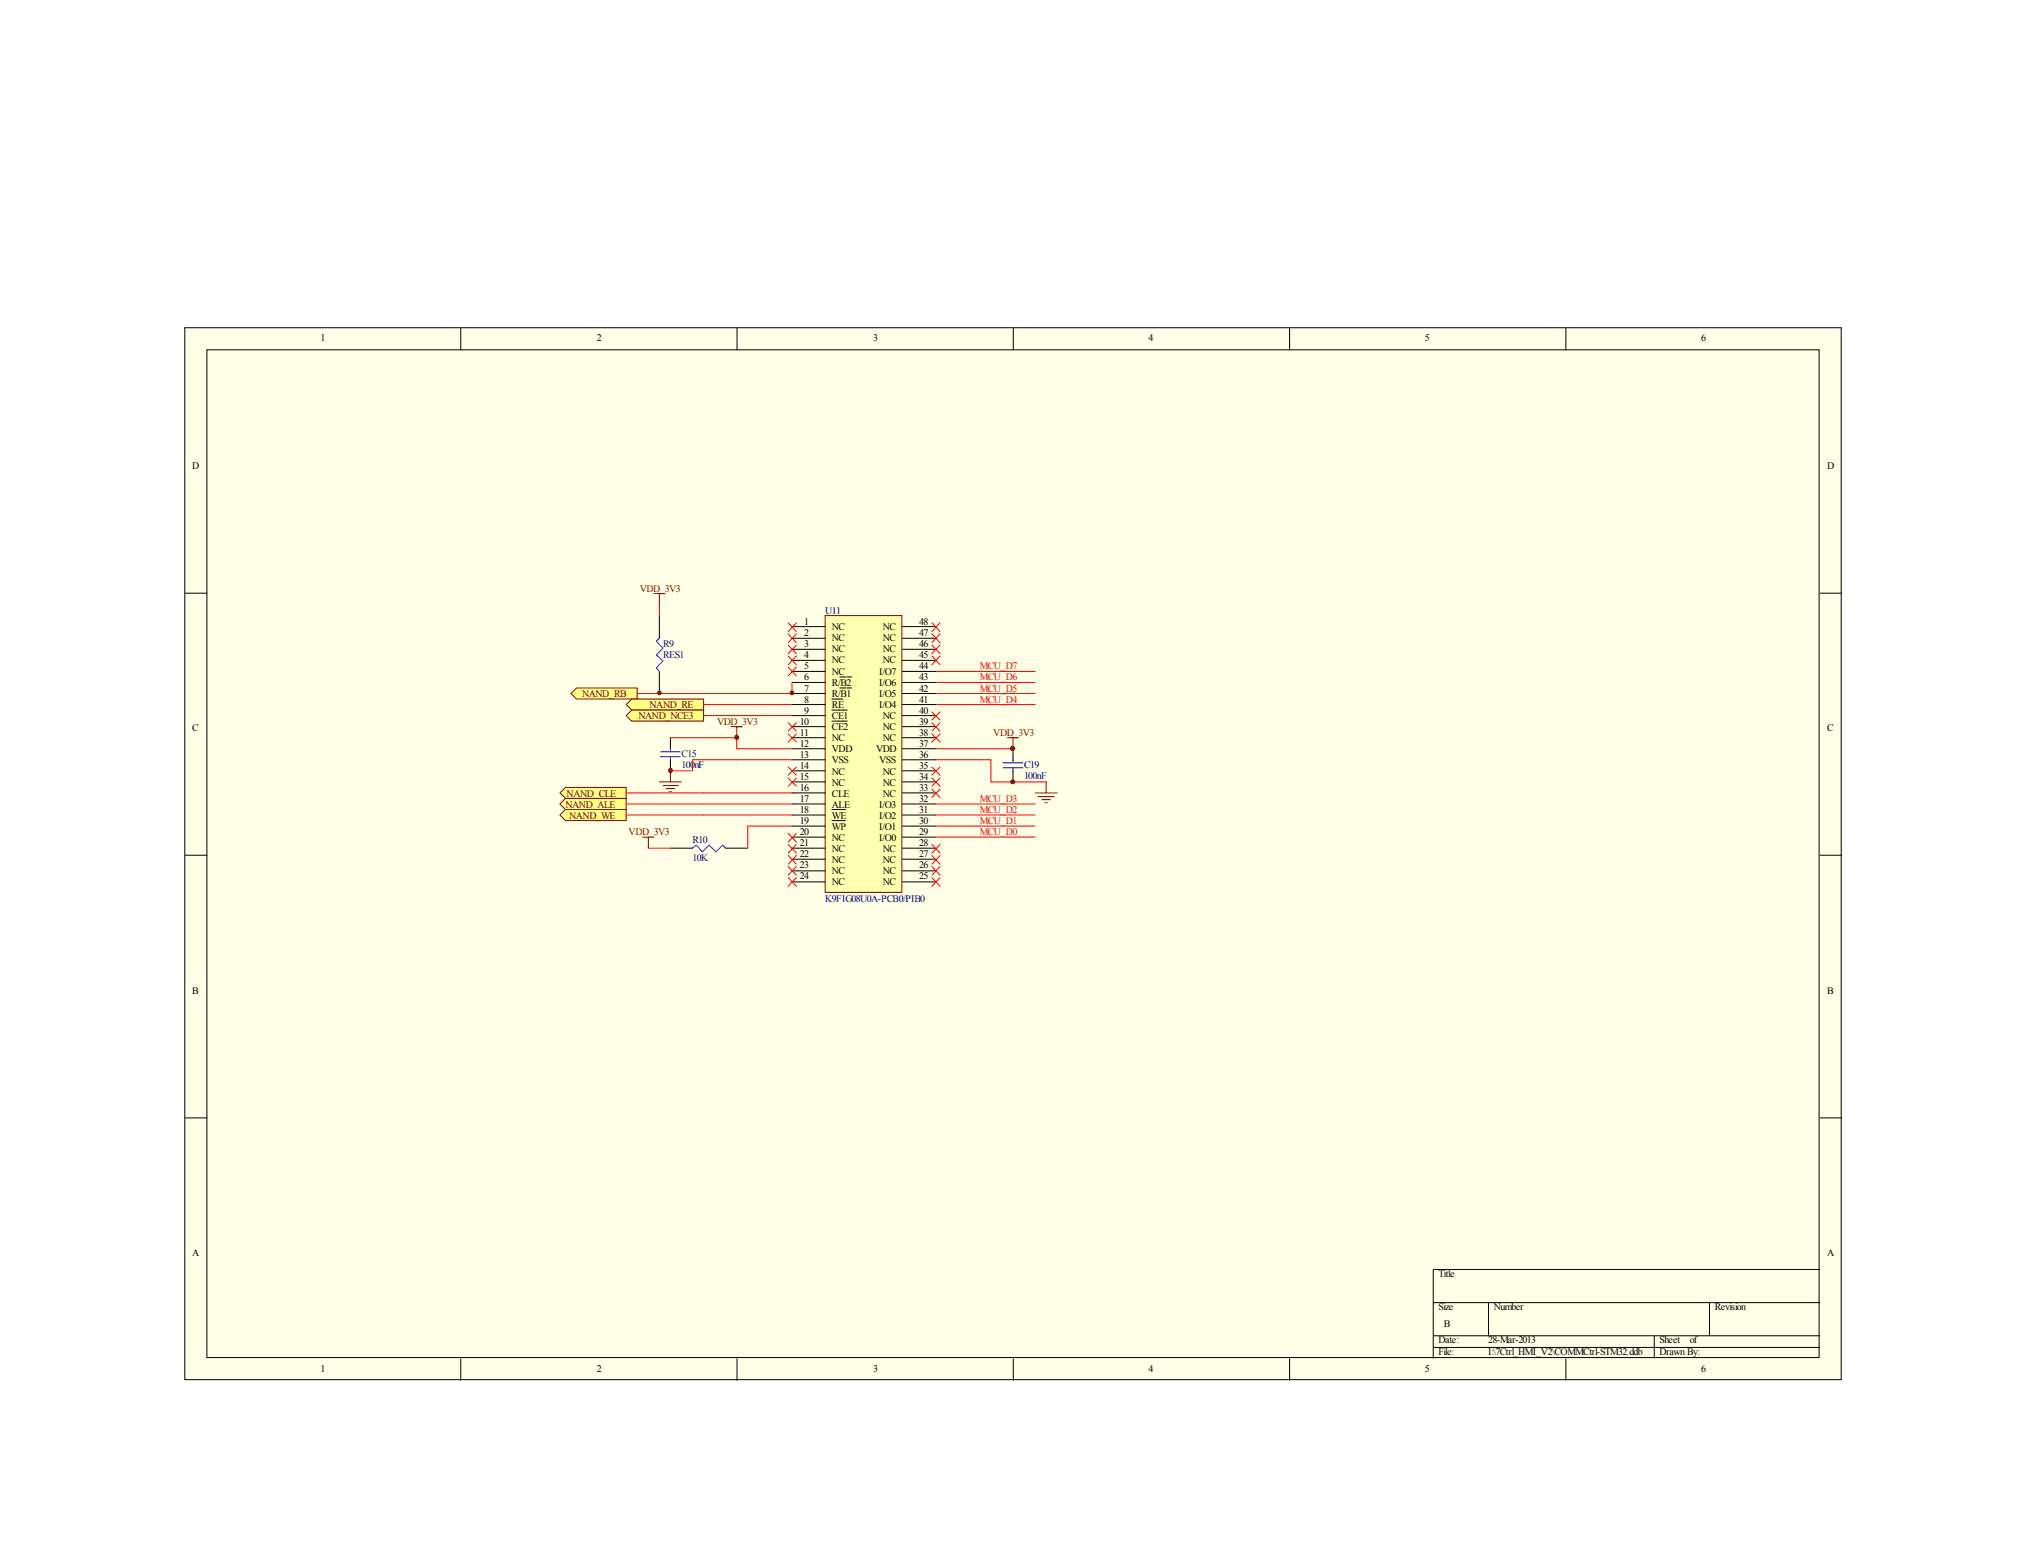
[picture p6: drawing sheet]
<svg xmlns="http://www.w3.org/2000/svg" width="279mm" height="216mm" viewBox="0 0 279 216" stroke-linecap="round" stroke-linejoin="round" font-family="sans-serif">
<path d="M25.5 45.2h228.4v145.1h-228.4z" fill="#ffffe8"/>
<g fill="none" stroke="#000" stroke-width=".14">
<path d="M25.5 45.2h228.4v145.1h-228.4zM28.5 48.3h222.4v139h-222.4zM63.5 45.3v3M101.6 45.3v3M139.7 45.3v3M177.8 45.3v3M215.9 45.3v3M25.5 81.8h3.1M251 81.8h3M25.5 118h3.1M251 118h3M25.5 154.2h3.1"/>
<path d="M251 154.2h3M197.7 179.7h53.3M205.3 179.7v4.6M235.8 179.7v4.6M251 175.1h-53.3v12.3M63.5 187.4v3.1M101.6 187.4v3.1M139.7 187.4v3.1M177.8 187.4v3.1M197.7 184.3h53.3M197.7 185.9h53.3M215.9 187.4v3.1"/>
<path d="M228.1 184.3v3.1"/>
</g>
<g fill="none" stroke="#f00" stroke-width=".14">
<path d="M97 98.7h12.2M97 97.2h12.2M97 95.7h12.2M129 97.2h13.7M129 95.7h13.7M129 92.6h13.7M129 94.1h13.7M97 109.4h12.2M97 110.9h12.2M97 112.4h12.2M103.1 114h6.1M129 103.3h7.7"/>
<path d="M129 104.8h7.7"/>
</g>
<path d="M113.9 85h10.5v38.1h-10.5z" fill="#ffffb0"/>
<g fill="none" stroke="#800000" stroke-width=".14">
<path d="M90.2 81.9h1.5M90.9 81.9v1.5M113.8 84.9h10.6v38.2h-10.6zM88.6 115.5h1.6M89.4 115.5v1.5M90.9 107.9h3.1M91.4 108.4h2.2M91.9 108.8h1.1M92.3 109.2h.3M92.5 106.3v1.6M100.8 100.2h1.6M101.6 100.2v1.6"/>
<path d="M138.9 101.8h1.6M139.7 101.8v1.5M142.7 109.4h3.1M143.2 109.9h2.2M143.7 110.3h1.2M144.1 110.7h.3M144.3 107.9v1.5"/>
</g>
<g fill="none" stroke="#000" stroke-width=".14">
<path d="M90.9 84.9v3.2M90.9 92.6v3.1M109.2 86.4h4.6M109.2 88.1h4.6M109.2 89.6h4.6M109.2 91.1h4.6M109.2 92.6h4.6M109.2 94.1h4.6M109.2 95.7h4.6M109.2 97.2h4.6M109.2 98.7h4.6M114.7 96.4h1.5"/>
<path d="M114.7 98h2.1M114.7 99.5h2.1M115.8 93.4h.9M115.8 94.9h.9M116.8 93.4h.6M116.8 94.9h.6M124.5 86.4h4.5M124.5 88.1h4.5M124.5 89.6h4.5M124.5 91.1h4.5M124.5 92.6h4.5M124.5 94.1h4.5"/>
<path d="M124.5 95.7h4.5M124.5 97.2h4.5M124.5 98.7h4.5M92.5 117h3M92.5 101.8v1.5M92.5 104.8v1.5M100.1 117h3M109.2 100.2h4.6M109.2 101.8h4.6M109.2 103.3h4.6M109.2 104.8h4.6M109.2 106.3h4.6"/>
<path d="M109.2 107.9h4.6M109.2 109.4h4.6M109.2 110.9h4.6M109.2 112.4h4.6M109.2 114h4.6M109.2 115.5h4.6M109.2 117h4.6M109.2 118.5h4.6M114.7 111.7h1.9M114.7 113.2h1.9M124.5 100.2h4.5M124.5 101.8h4.5"/>
<path d="M124.5 103.3h4.5M124.5 104.8h4.5M124.5 106.3h4.5M124.5 107.9h4.5M124.5 109.4h4.5M124.5 110.9h4.5M124.5 112.4h4.5M124.5 114h4.5M124.5 115.5h4.5M124.5 117h4.5M124.5 118.5h4.5M139.7 103.3v1.5"/>
<path d="M139.7 106.3v1.6M109.2 120.1h4.6M109.2 121.7h4.6M124.5 120.1h4.5M124.5 121.7h4.5"/>
</g>
<g fill="none" stroke="#f00" stroke-width=".14">
<path d="M90.9 95.7h6.1M90.9 83.4v1.5M108.7 92l1.2 1.3M108.7 90.5l1.2 1.2M108.7 88.9l1.2 1.3M108.7 87.4l1.2 1.3M108.7 85.9l1.2 1.3M108.7 99.7l1.2 1.2M109.2 94.1v1.6M109.9 92l-1.2 1.3M109.9 90.5l-1.2 1.2M109.9 88.9l-1.2 1.3"/>
<path d="M109.9 87.4l-1.2 1.3M109.9 85.9l-1.2 1.3M109.9 99.7l-1.2 1.2M128.5 99.7l1.2 1.2M128.5 98.2l1.2 1.2M128.5 90.5l1.2 1.2M128.5 88.9l1.2 1.3M128.5 87.4l1.2 1.3M128.5 85.9l1.2 1.3M129.7 99.7l-1.2 1.2M129.7 98.2l-1.2 1.2M129.7 90.5l-1.2 1.2"/>
<path d="M129.7 88.9l-1.2 1.3M129.7 87.4l-1.2 1.3M129.7 85.9l-1.2 1.3M89.4 117h3.1M92.5 101.8h9.1M101.6 103.3h7.6M108.7 119.5l1.2 1.3M108.7 118l1.2 1.3M108.7 116.5l1.2 1.2M108.7 114.9l1.2 1.3M108.7 101.2l1.2 1.2M108.7 105.8l1.2 1.2"/>
<path d="M108.7 107.3l1.2 1.2M109.2 104.8h-13.7v1.5h-3M109.9 119.5l-1.2 1.3M109.9 118l-1.2 1.3M109.9 116.5l-1.2 1.2M109.9 114.9l-1.2 1.3M109.9 101.2l-1.2 1.2M109.9 105.8l-1.2 1.2M109.9 107.3l-1.2 1.2M128.5 118l1.2 1.3M128.5 116.5l1.2 1.2M128.5 119.5l1.2 1.3"/>
<path d="M128.5 108.8l1.2 1.2M128.5 107.3l1.2 1.2M128.5 105.8l1.2 1.2M128.5 101.2l1.2 1.2M129 110.9h13.7M129 112.4h13.7M129 114h13.7M129 115.5h13.7M129.7 118l-1.2 1.3M129.7 116.5l-1.2 1.2M129.7 119.5l-1.2 1.3M129.7 108.8l-1.2 1.2"/>
<path d="M129.7 107.3l-1.2 1.2M129.7 105.8l-1.2 1.2M129.7 101.2l-1.2 1.2M136.7 104.8v3.1h7.6M136.7 103.3h3M108.7 121l1.2 1.3M109.9 121l-1.2 1.3M128.5 121l1.2 1.3M129.7 121l-1.2 1.3"/>
</g>
<g fill="#800000" stroke="#800000" stroke-width=".14">
<circle cx="109.2" cy="95.6" r=".25"/>
<circle cx="139.7" cy="103.3" r=".3"/>
<circle cx="139.7" cy="107.9" r=".28"/>
</g>
<path d="M90.9 88.1l-.4 .4 .9 .9-.9 .9 .9 .9-.9 .9 .4 .5M91.1 104.4h2.7M91.1 103.7h2.7M92.5 103.3v.4M92.5 104.4v.4M95.5 117l.5-.4 .9 .9 .9-.9 .9 .9 1-.9 .4 .4M138.3 105.9h2.8M138.3 105.2h2.8M139.7 104.8v.4M139.7 105.9v.4" fill="none" stroke="#00f" stroke-width=".14"/>
<g fill="#ffff80" stroke="#800000" stroke-width=".14">
<path d="M78.7 95.7l.8-.8h8.4v1.5h-8.4z" fill-rule="evenodd"/>
<path d="M86.4 97.2l.7-.8h9.9v1.6h-9.9z" fill-rule="evenodd"/>
<path d="M86.4 98.7l.7-.7h9.9v1.5h-9.9z" fill-rule="evenodd"/>
<path d="M78 108.6h8.4v1.6h-8.4l-.8-.8z" fill-rule="evenodd"/>
<path d="M78 110.2h8.4v1.5h-8.4l-.8-.8z" fill-rule="evenodd"/>
<path d="M77.2 112.4l.8-.7h8.4v1.5h-8.4z" fill-rule="evenodd"/>
</g>
<path d="M87.9 95.7h3M86.4 109.4h10.6M86.4 110.9h10.6M86.4 112.4h10.6M101.6 101.8v1.5M103.1 114v3" fill="none" stroke="#f00" stroke-width=".14"/>
<g fill="#800000" stroke="#800000" stroke-width=".14">
<circle cx="90.9" cy="95.6" r=".25"/>
<circle cx="101.6" cy="101.7" r=".28"/>
<circle cx="92.4" cy="106.3" r=".28"/>
</g>
<g font-size="1.4">
<text x="44.2" y="47.1">1</text>
<text x="82.3" y="47.1">2</text>
<text x="120.4" y="47.1">3</text>
<text x="158.4" y="47.1">4</text>
<text x="196.5" y="47.1">5</text>
<text x="234.6" y="47.1">6</text>
<text x="26.5" y="64.7">D</text>
<text x="252" y="64.7">D</text>
<text x="110.9" y="86.2">1</text>
<text x="110.9" y="87.7">2</text>
<text x="110.9" y="89.2">3</text>
<text x="114.7" y="87">NC</text>
<text x="114.7" y="88.5">NC</text>
<text x="121.7" y="88.5">NC</text>
<text x="121.7" y="87">NC</text>
<text x="126.7" y="89.2">46</text>
<text x="126.7" y="87.7">47</text>
<text x="126.7" y="86.2">48</text>
<text x="110.9" y="90.8">4</text>
<text x="110.9" y="92.3">5</text>
<text x="110.9" y="93.8">6</text>
<text x="110.9" y="95.4">7</text>
<text x="114.7" y="90">NC</text>
<text x="114.7" y="91.5">NC</text>
<text x="114.7" y="93.1">NC</text>
<text x="114.7" y="94.6">R/B2</text>
<text x="121.2" y="94.6">I/O6</text>
<text x="121.2" y="93.1">I/O7</text>
<text x="121.7" y="91.5">NC</text>
<text x="121.7" y="90">NC</text>
<text x="126.7" y="90.8">45</text>
<text x="126.7" y="95.4">42</text>
<text x="126.7" y="93.8">43</text>
<text x="126.7" y="92.3">44</text>
<text x="26.5" y="100.8">C</text>
<text x="110.3" y="100">10</text>
<text x="110.3" y="101.5">11</text>
<text x="110.9" y="96.9">8</text>
<text x="110.9" y="98.5">9</text>
<text x="114.7" y="96.2">R/B1</text>
<text x="114.7" y="97.7">RE</text>
<text x="114.7" y="99.2">CE1</text>
<text x="114.7" y="100.8">CE2</text>
<text x="121.2" y="97.7">I/O4</text>
<text x="121.2" y="96.2">I/O5</text>
<text x="121.7" y="100.8">NC</text>
<text x="121.7" y="99.2">NC</text>
<text x="126.7" y="101.5">38</text>
<text x="126.7" y="100">39</text>
<text x="126.7" y="98.5">40</text>
<text x="126.7" y="96.9">41</text>
<text x="252" y="100.8">C</text>
<text x="110.3" y="103">12</text>
<text x="110.3" y="104.6">13</text>
<text x="110.3" y="106.1">14</text>
<text x="110.3" y="107.6">15</text>
<text x="114.7" y="102.3">NC</text>
<text x="114.7" y="103.8">VDD</text>
<text x="114.7" y="105.3">VSS</text>
<text x="114.7" y="106.9">NC</text>
<text x="120.8" y="103.8">VDD</text>
<text x="121.2" y="105.3">VSS</text>
<text x="121.7" y="106.9">NC</text>
<text x="121.7" y="102.3">NC</text>
<text x="126.7" y="107.6">34</text>
<text x="126.7" y="106.1">35</text>
<text x="126.7" y="103">37</text>
<text x="126.7" y="104.6">36</text>
<text x="110.3" y="109.1">16</text>
<text x="110.3" y="110.7">17</text>
<text x="110.3" y="112.2">18</text>
<text x="110.3" y="113.7">19</text>
<text x="114.7" y="108.4">NC</text>
<text x="114.7" y="109.9">CLE</text>
<text x="114.7" y="111.4">ALE</text>
<text x="114.7" y="112.9">WE</text>
<text x="121.2" y="112.9">I/O2</text>
<text x="121.2" y="111.4">I/O3</text>
<text x="121.7" y="109.9">NC</text>
<text x="121.7" y="108.4">NC</text>
<text x="126.7" y="109.1">33</text>
<text x="126.7" y="113.7">30</text>
<text x="126.7" y="112.2">31</text>
<text x="126.7" y="110.7">32</text>
<text x="110.3" y="115.2">20</text>
<text x="110.3" y="116.8">21</text>
<text x="110.3" y="118.3">22</text>
<text x="110.3" y="119.8">23</text>
<text x="114.7" y="114.5">WP</text>
<text x="114.7" y="116">NC</text>
<text x="114.7" y="117.5">NC</text>
<text x="114.7" y="119">NC</text>
<text x="121.2" y="116">I/O0</text>
<text x="121.2" y="114.5">I/O1</text>
<text x="121.7" y="119">NC</text>
<text x="121.7" y="117.5">NC</text>
<text x="126.7" y="119.8">26</text>
<text x="126.7" y="118.3">27</text>
<text x="126.7" y="116.8">28</text>
<text x="126.7" y="115.2">29</text>
<text x="110.3" y="121.3">24</text>
<text x="114.7" y="120.6">NC</text>
<text x="114.7" y="122.1">NC</text>
<text x="121.7" y="122.1">NC</text>
<text x="121.7" y="120.6">NC</text>
<text x="126.7" y="121.3">25</text>
<text x="26.5" y="137.1">B</text>
<text x="252" y="137.1">B</text>
<text x="26.5" y="173.3">A</text>
<text x="252" y="173.3">A</text>
<text x="198.4" y="176.2">Title</text>
<text x="198.4" y="185.3">Date:</text>
<text x="198.4" y="180.8">Size</text>
<text x="199.1" y="183.1">B</text>
<text x="205.2" y="185.3">28-Mar-2013</text>
<text x="206" y="180.8">Number</text>
<text x="228.8" y="185.3">Sheet</text>
<text x="233" y="185.3">of</text>
<text x="236.5" y="180.8">Revision</text>
<text x="44.2" y="189.2">1</text>
<text x="82.3" y="189.2">2</text>
<text x="120.4" y="189.2">3</text>
<text x="158.4" y="189.2">4</text>
<text x="196.5" y="189.2">5</text>
<text x="198.4" y="186.9">File:</text>
<text x="205.2" y="186.9">I:\7Ctrl_HMI_V2\COMMCtrl-STM32.ddb</text>
<text x="228.8" y="186.9">Drawn By:</text>
<text x="234.6" y="189.2">6</text>
</g>
<g font-size="1.4" fill="#800000">
<text x="88.2" y="81.6">VDD_3V3</text>
<text x="80.3" y="96.2">NAND_RB</text>
<text x="88.1" y="99.2">NAND_NCE3</text>
<text x="89.6" y="97.7">NAND_RE</text>
<text x="98.9" y="100">VDD_3V3</text>
<text x="137" y="101.5">VDD_3V3</text>
<text x="78" y="111.4">NAND_ALE</text>
<text x="78.1" y="109.9">NAND_CLE</text>
<text x="78.5" y="112.9">NAND_WE</text>
<text x="86.7" y="115.2">VDD_3V3</text>
</g>
<g font-size="1.4" fill="#000080">
<text x="91.4" y="89.2">R9</text>
<text x="113.8" y="84.7">U11</text>
<text x="91.4" y="90.8">RES1</text>
<text x="94" y="104.4">C15</text>
<text x="94" y="105.9">100nF</text>
<text x="141.2" y="105.9">C19</text>
<text x="141.2" y="107.4">100nF</text>
<text x="95.5" y="116.3">R10</text>
<text x="95.5" y="118.8">10K</text>
<text x="113.8" y="124.4">K9F1G08U0A-PCB0/PIB0</text>
</g>
<g font-size="1.4" fill="#f00">
<text x="135.1" y="95.4">MCU_D5</text>
<text x="135.1" y="93.8">MCU_D6</text>
<text x="135.1" y="92.3">MCU_D7</text>
<text x="135.1" y="96.9">MCU_D4</text>
<text x="135.1" y="113.7">MCU_D1</text>
<text x="135.1" y="112.2">MCU_D2</text>
<text x="135.1" y="110.7">MCU_D3</text>
<text x="135.1" y="115.2">MCU_D0</text>
</g>
</svg>
